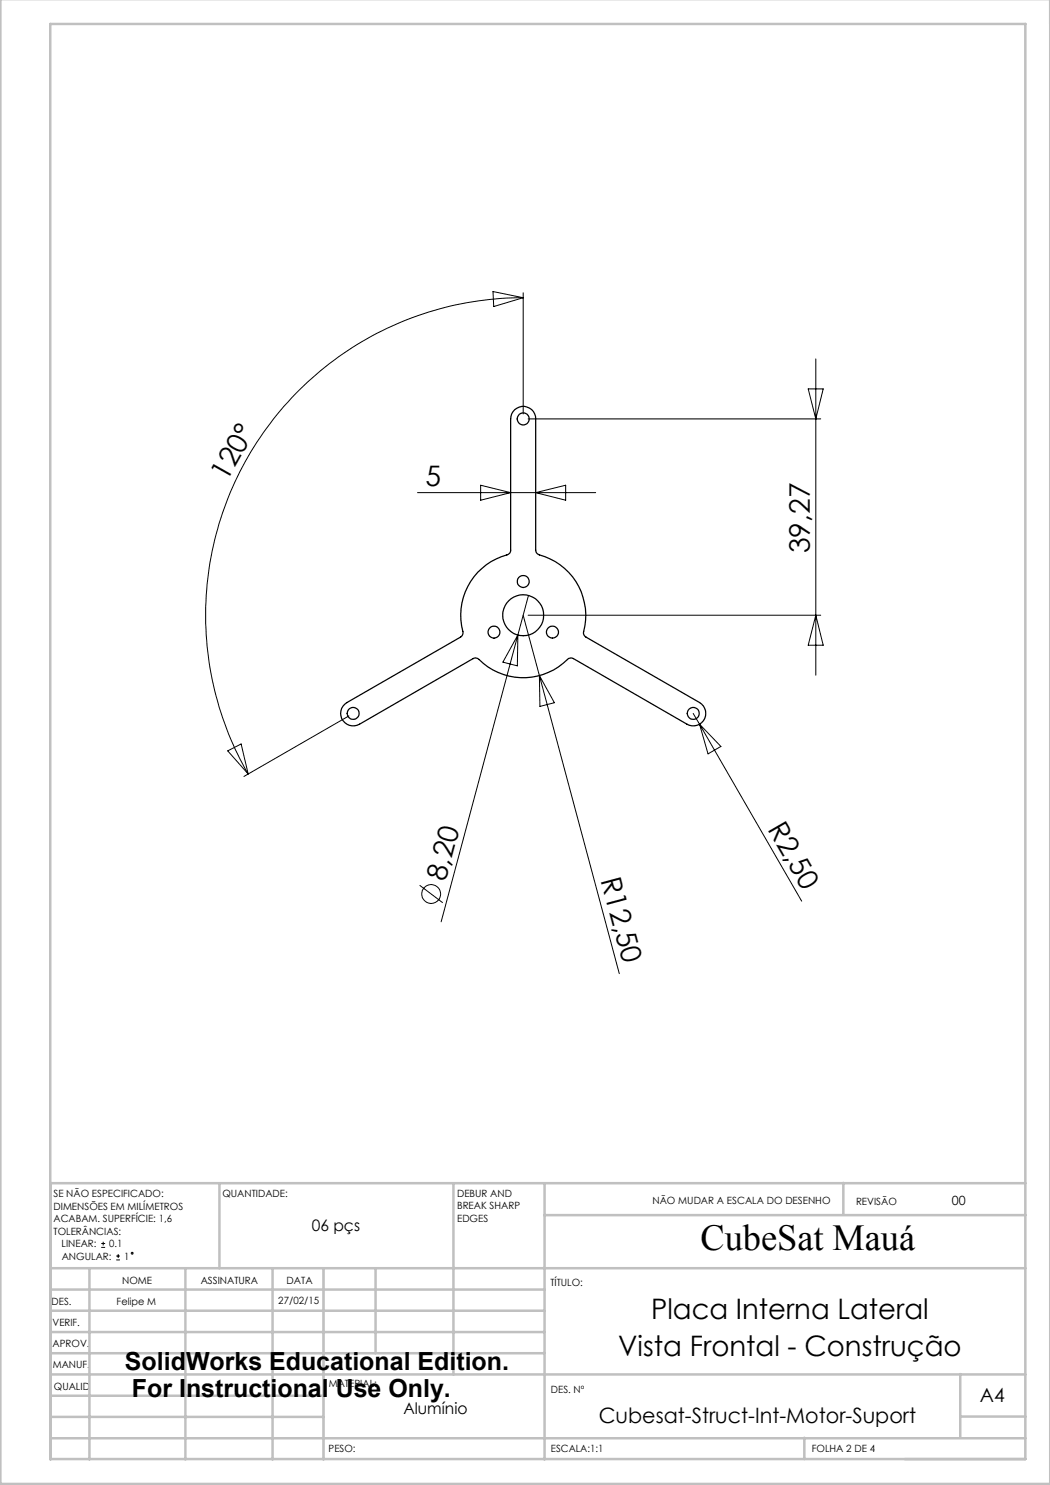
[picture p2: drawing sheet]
<svg xmlns="http://www.w3.org/2000/svg" width="210mm" height="297mm" viewBox="0 0 210 297" stroke-linecap="round" stroke-linejoin="round" font-family="sans-serif">
<g fill="none" stroke="#000" stroke-width=".2">
<path d="M98.6 58.3l6 1.2-5.9 1.8zM104.6 59.5a63.5 63.5 0 0 0-55 95.3M104.6 58.6v24.2M161.6 77.8h3l-1.4 6zM163.2 71.8v63.2M83.5 98.5h35.6M96.1 97l6 1.5-6 1.5zM105.6 83.8h58.5M107.1 98.5l6-1.5v3zM105.7 119.1l-17.5 65.3M103.6 127l-.1 6.2-2.9-.8zM104.6 123l3.3 12.1"/>
<path d="M105.6 123h58.5M107.9 135.1l16 59.6M107.9 135.1l3 5.4-2.9 .8zM163.2 123l1.4 6h-3zM45.5 150.2l2.7-1.4 1.4 6zM69.8 143.2l-21 12.1M138.6 142.7l1.3 2.1M139.9 144.8l20.4 35.4M139.9 144.8l4.3 4.5-2.6 1.5zM83.9 177.1l4.6 3.4M20.2 249.5h.8M20.2 248.7h.8"/>
<path d="M20.6 248.4v.7M23.2 252h.8M23.2 251.2h.8M23.6 250.8v.8"/>
<circle cx="86.2" cy="178.8" r="1.88"/>
<circle cx="26.4" cy="250.6" r=".19"/>
</g>
<g fill="none" stroke="#c0c0c0" stroke-width=".5">
<path d="M.1 -.1v296.9h209.9v-296.9M10.1 4.8h195v287h-195zM43.9 236.6v17M90.7 236.6v38.3M108.9 236.6v55.3M168.7 236.6v6.3M205.1 236.6h-195v55.3M10.1 253.6h195M10.1 257.9h98.8M17.9 253.6v38.3M37.1 253.6v38.3M54.5 253.6v38.3"/>
<path d="M64.7 253.6v38.3M75.1 253.6v17M108.9 243h96.2M10.1 270.6h98.8M10.1 266.4h98.8M10.1 262.1h98.8M10.1 279.1h54.6M10.1 274.9h195M192.1 274.8v12.7M10.1 287.7h195M10.1 283.4h54.6M160.9 287.5v4.3"/>
<path d="M192.1 283.3h13"/>
</g>
<g fill="none" stroke="#000" stroke-width=".25">
<path d="M103 81.9a2.51 2.51 0 0 1 2.7-.4 2.51 2.51 0 0 1 1.4 2.3v26.2a1.01 1.01 0 0 0 .8 1 12.7 12.7 0 0 1 8.8 15.7l.5 .7 22.7 13.1a2.51 2.51 0 0 1 .9 3.4 2.51 2.51 0 0 1-3.4 .9l-22.7-13.1a1.03 1.03 0 0 0-1.2 .2 12.6 12.6 0 0 1-18-.2l-.4-.1-.5 .1-22.7 13.1a2.51 2.51 0 0 1-3.4-.9 2.51 2.51 0 0 1 .9-3.4l22.7-13.1a1 1 0 0 0 .5-1.1 12.6 12.6 0 0 1 9.1-15.5l.4-.6v-26.4a2.41 2.41 0 0 1 .9-1.9z"/>
<circle cx="104.6" cy="83.8" r="1.21"/>
<circle cx="104.6" cy="116.3" r="1.2"/>
<circle cx="98.8" cy="126.4" r="1.19"/>
<circle cx="104.6" cy="123" r="4.1"/>
<circle cx="110.5" cy="126.4" r="1.2"/>
<circle cx="70.6" cy="142.7" r="1.2"/>
<circle cx="138.7" cy="142.7" r="1.21"/>
</g>
<text font-size="7.3" x="140.1" y="249.9">CubeSat Mauá</text>
<g font-size="5.6">
<text x="45.4" y="96.4" transform="rotate(-61 45.4 96.4)">120°</text>
<text x="85.1" y="97.3">5</text>
<text x="161.9" y="110.6" transform="rotate(-90 161.9 110.6)">39,27</text>
<text x="153.4" y="165.8" transform="rotate(60 153.4 165.8)">R2,50</text>
<text x="89.1" y="176.3" transform="rotate(-75 89.1 176.3)">8,20</text>
<text x="120.1" y="176" transform="rotate(75 120.1 176)">R12,50</text>
<text x="130.2" y="263.7">Placa Interna Lateral</text>
<text x="123.7" y="271.3">Vista Frontal - Construção</text>
</g>
<g font-size="5">
<text x="25" y="274">SolidWorks Educational Edition.</text>
<text x="26.4" y="279.5">For Instructional Use Only.</text>
</g>
<text font-size="4.2" x="119.8" y="284.6">Cubesat-Struct-Int-Motor-Suport</text>
<text font-size="3.9" x="196" y="280.4">A4</text>
<g font-size="3.2">
<text x="62.4" y="246.3">06 pçs</text>
<text x="80.7" y="282.8">Alumínio</text>
</g>
<text font-size="2.5" x="190.4" y="240.9">00</text>
<g font-size="2">
<text x="10.7" y="239.5">SE NÃO ESPECIFICADO:</text>
<text x="44.5" y="239.5">QUANTIDADE:</text>
<text x="91.4" y="239.4">DEBUR AND</text>
<text x="10.7" y="242">DIMENSÕES EM MILÍMETROS</text>
<text x="10.7" y="244.5">ACABAM. SUPERFÍCIE: 1,6</text>
<text x="91.4" y="241.9">BREAK SHARP</text>
<text x="91.4" y="244.4">EDGES</text>
<text x="130.5" y="240.8">NÃO MUDAR A ESCALA DO DESENHO</text>
<text x="171.2" y="241">REVISÃO</text>
<text x="10.7" y="247">TOLERÂNCIAS:</text>
<text x="12.3" y="249.5">LINEAR:</text>
<text x="12.3" y="252">ANGULAR:</text>
<text x="21.8" y="249.5">0.1</text>
<text x="24.8" y="252">1</text>
<text x="24.4" y="256.9">NOME</text>
<text x="40.1" y="256.8">ASSINATURA</text>
<text x="57.3" y="256.8">DATA</text>
<text x="110.1" y="257.1">TÍTULO:</text>
<text x="10.3" y="260.9">DES.</text>
<text x="23.3" y="261">Felipe M</text>
<text x="55.7" y="260.8">27/02/15</text>
<text x="10.5" y="269.3">APROV.</text>
<text x="10.5" y="265.2">VERIF.</text>
<text x="10.6" y="273.6">MANUF.</text>
<text x="10.8" y="278">QUALID</text>
<text x="65.8" y="277.4">MATERIAL:</text>
<text x="110.2" y="278.5">DES. Nº</text>
<text x="65.7" y="290.4">PESO:</text>
<text x="110.2" y="290.5">ESCALA:1:1</text>
<text x="162.4" y="290.4">FOLHA 2 DE 4</text>
</g>
</svg>
